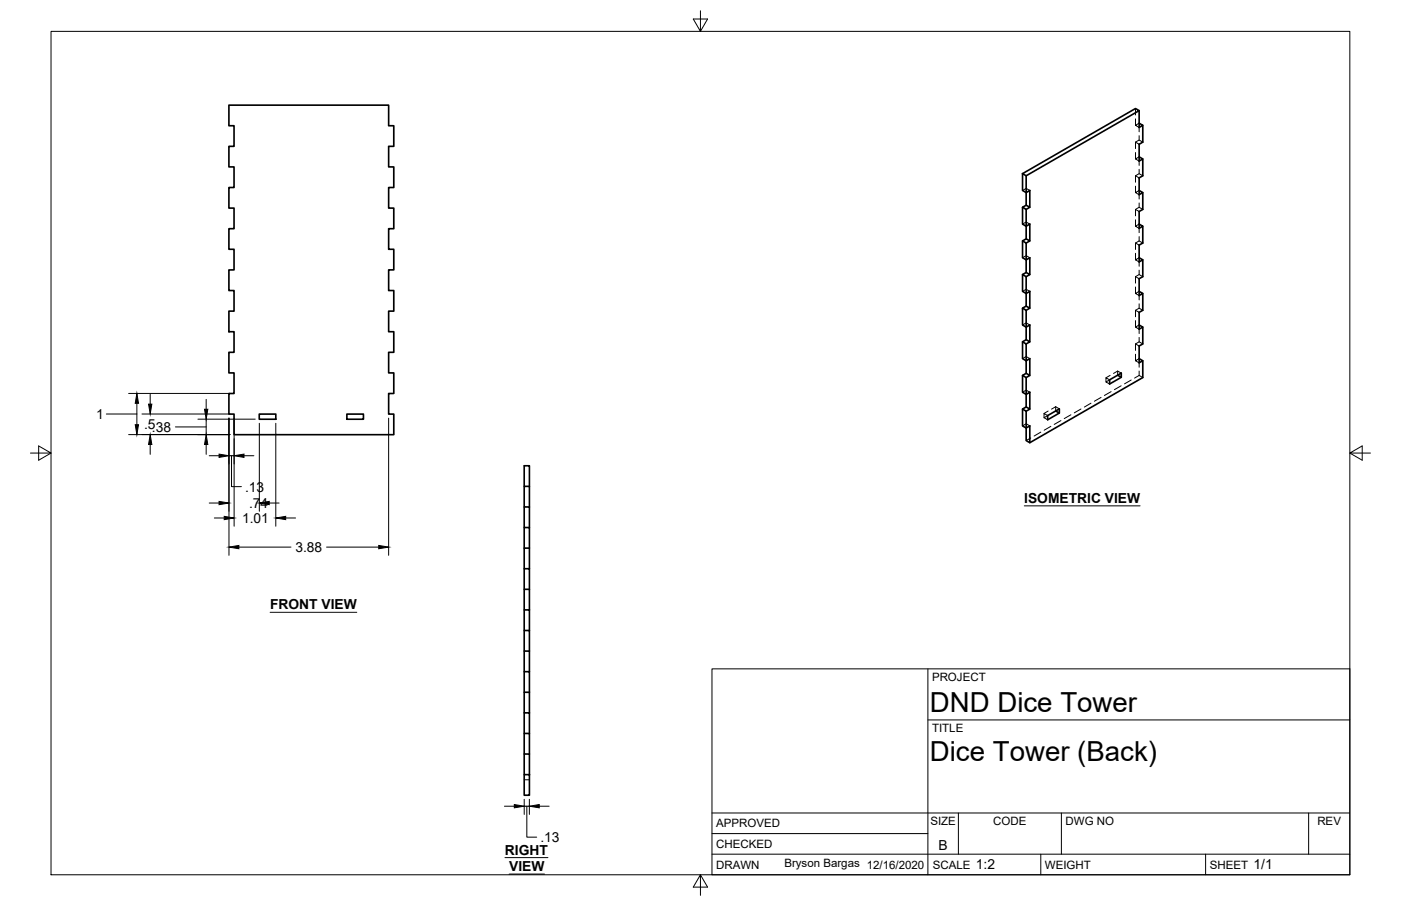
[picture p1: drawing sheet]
<svg xmlns="http://www.w3.org/2000/svg" width="432mm" height="279mm" viewBox="0 0 432 279" stroke-linecap="round" stroke-linejoin="round" font-family="sans-serif">
<!-- layer: Visible -->
<g fill="none" stroke="#000" stroke-width=".51">
<path d="M70.5 32.4h49.3v6.4h1.6v6.3h-1.6v6.4h1.6v6.3h-1.6v6.4h1.6v6.3h-1.6v6.4h1.6v6.3h-1.6v6.4h1.6v6.3h-1.6v6.4h1.6v6.3h-1.6v6.4h1.6v6.3h-1.6v6.4h1.6v6.3h-49.3v-6.3h-1.6v-6.4h1.6v-6.3h-1.6v-6.4h1.6v-6.3h-1.6v-6.4h1.6v-6.3h-1.6v-6.4h1.6v-6.3h-1.6v-6.4h1.6v-6.3h-1.6v-6.4h1.6v-6.3h-1.6v-6.4h1.6v-6.3h-1.6zM351.1 34.1v5.2l1.1-.6-1.1-.7M352.2 38.7v5.1l-1.1 .7v5.2l1.1-.7-1.1-.6M315.2 53.6l34.8-20.1 1.1 .6-34.8 20.1zM315.2 53.6v5.1l1.1 .7 1.1-.7v5.2M316.3 54.2v9.1l1.1 .6-1.1 .7M352.2 59.4v5.2l-1.1 .6v5.2l1.1-.6-1.1-.7M352.2 49v5.2l-1.1 .7v5.1l1.1-.6-1.1-.7M315.2 63.9v5.2l1.1 .7 1.1-.7v5.2M315.2 74.3v5.2l1.1 .6 1.1-.6v5.2M316.3 63.3l-1.1 .6 1.1 .7v9.1l1.1 .6-1.1 .7M316.3 73.7l-1.1 .6 1.1 .7v9l1.1 .7-1.1 .6"/>
<path d="M352.2 69.8v5.2l-1.1 .6v5.2l1.1-.7-1.1-.6M315.2 84.7v5.2l1.1 .6 1.1-.6v5.1M315.2 95v5.2l1.1 .7 1.1-.7v5.2M316.3 84l-1.1 .7 1.1 .6v9.1l1.1 .6-1.1 .7M316.3 94.4l-1.1 .6 1.1 .7v9.1l1.1 .6-1.1 .7M352.2 90.5v5.2l-1.1 .6v5.2l1.1-.6-1.1-.7M352.2 80.1v5.2l-1.1 .7v5.1l1.1-.6-1.1-.6M315.2 115.8v5.2l1.1 .6 1.1-.6v5.2M315.2 105.4v5.2l1.1 .7 1.1-.7v5.2M316.3 104.8l-1.1 .6 1.1 .7v9l1.1 .7-1.1 .6M316.3 115.1l-1.1 .7 1.1 .6v9.1l1.1 .7-1.1 .6M344.5 115.7l1.1 .7v-1.3l-3.6 2v1.3l3.6-2"/>
<path d="M352.2 111.3v5.1l-34.8 20.1-1.1-.6v-9.1l-1.1-.6 1.1-.7M352.2 100.9v5.2l-1.1 .6v5.2l1.1-.6-1.1-.7M79.9 127.7h5.1v1.6h-5.1zM106.9 127.7h5.1v1.6h-5.1zM315.2 126.2v5.1l1.1 .7 1.1-.7v5.2M325.4 126.7l1.1 .7-3.6 2.1v-1.3l3.6-2.1v1.3M161.6 156.3v6.4h1.6v6.3M161.6 150v6.3h1.6v6.4M163.2 150v-6.4h-1.6v6.4h1.6v6.3M161.6 175.4v6.3h1.6v6.4M161.6 169v6.4h1.6v6.3M161.6 162.7v6.3h1.6v6.4"/>
<path d="M161.6 194.4v6.4h1.6v6.3M161.6 188.1v6.3h1.6v6.4M161.6 181.7v6.4h1.6v6.3M161.6 219.8v6.4h1.6v6.3M161.6 213.5v6.3h1.6v6.4M161.6 207.1v6.4h1.6v6.3M161.6 200.8v6.3h1.6v6.4M161.6 238.9h1.6v6.3h-1.6zM161.6 226.2v6.3h1.6v6.4M161.6 232.5v6.4"/>
</g>
<!-- layer: Hidden -->
<g fill="none" stroke="#000" stroke-width=".31">
<path d="M350 33.5v2M350 36.7v2M351.1 38l-1.1 .7 1.1 .6v1.3M315.2 58.7l1.1-.6 1.1 .6M350 54.2l1.1-.6 1.1 .6M350 43.8l1.1-.6 1.1 .6M350 43.8v2M350 47v2M350 54.2v2M350 57.4v2M350 54.2l1.1 .7M350 43.8l1.1 .7"/>
<path d="M351.1 58.7l-1.1 .7 1.1 .6v1.4M351.1 48.4l-1.1 .6 1.1 .7v1.3M351.1 41.8v1.4M351.1 52.2v1.4M315.2 69.1l1.1-.6 1.1 .6M315.2 79.5l1.1-.7 1.1 .7M350 75l1.1-.7 1.1 .7M350 64.6l1.1-.7 1.1 .7M350 64.6v2M350 67.8v2M350 75v1.9M350 78.1v2"/>
<path d="M350 75l1.1 .6M350 64.6l1.1 .6M351.1 79.5l-1.1 .6 1.1 .7v1.3M351.1 69.1l-1.1 .7 1.1 .6v1.4M351.1 62.6v1.3M351.1 73v1.3M315.2 89.9l1.1-.7 1.1 .7M350 95.7l1.1-.7 1.1 .7M350 85.3l1.1-.6 1.1 .6M350 85.3v2M350 88.5v2M350 95.7v2"/>
<path d="M350 98.9v2M350 95.7l1.1 .6M350 85.3l1.1 .7M351.1 89.9l-1.1 .6 1.1 .6v1.4M351.1 83.3v1.4M351.1 93.7v1.3M315.2 100.2l1.1-.6 1.1 .6M315.2 110.6l1.1-.7 1.1 .7M340.9 117.8v-1.3l1.1 .6-1.1 .7 1.1 .6M342.2 115.8l-1.3 .7M344.5 114.4v1.3M345.5 119l-2 1.2"/>
<path d="M345.6 115.1l-1.1-.7-1.3 .8M348.6 117.2l-2 1.2M350 106.1l1.1-.7 1.1 .7M350 106.1v2M350 109.2v2.1M350 106.1l1.1 .6M351.1 110.6l-1.1 .7 1.1 .6v1.3M351.1 100.2l-1.1 .7 1.1 .6v1.4M351.1 115.8l-1.4 .8M351.1 115.8l1.1 .6M351.1 104.1v1.3M351.1 114.4v1.4"/>
<path d="M315.2 121l1.1-.7 1.1 .7M315.2 131.3l1.1-.6 1.1 .6M317.7 135.1l-1.4 .8M320.8 133.3l-2.1 1.2M321.8 128.8v-1.3l1.1 .7-1.1 .6 1.1 .7M323 126.8l-1.2 .7M323.9 131.5l-2.1 1.2M325.4 125.4l-1.3 .8M325.4 125.4l1.1 .7M325.4 125.4v1.3M327 129.7l-2.1 1.2M330.1 127.9l-2.1 1.2"/>
<path d="M333.2 126.1l-2.1 1.2M336.3 124.3l-2.1 1.2M339.4 122.6l-2.1 1.1M342.5 120.8l-2.1 1.2M161.6 240.5h1.6"/>
</g>
<!-- layer: Border -->
<path d="M15.7 9.7h400.3v260.1h-400.3zM215.9 3.3v6.4l-2.2-3.8h4.4l-2.2 3.8M9.4 139.7h6.3l-3.8-2.2v4.4l3.8-2.2M416 139.7l3.8 2.2v-4.4l-3.8 2.2h6.4M215.9 269.8l2.2 3.8h-4.4l2.2-3.8v6.3" fill="none" stroke="#000" stroke-width=".31"/>
<!-- layer: Titleblock -->
<path d="M219.4 206.3h196.6v63.5h-196.6zM286 206.3v63.5M286 222h130M219.4 257.1h66.6M219.4 250.7h196.6M295.4 250.7v12.7M327.1 250.7v12.7M403.3 250.7v12.7M219.4 263.4h196.6M320.8 263.4v6.4M371.6 263.4v6.4" fill="none" stroke="#000" stroke-width=".31"/>
<!-- layer: Dimensions -->
<g fill="none" stroke="#000" stroke-width=".31">
<path d="M32.8 127.7h9.4M39.6 134h31.3M39.6 121.3h31.3M42.2 124.4v6.6M43.8 127.7h27.1M46.3 121.6v3M46.3 137.1v3M54.1 131.7h9.4M61 129.3h17.7M63.5 123.2v3M63.5 129.3v4.7M63.5 137.1v3"/>
<path d="M70.6 128.9v42.4M72.2 128.9v33.4M79.9 130.5v27.2M85 130.5v31.8M119.8 128.9v42.4M64.5 140.5h3M64.5 155.1h3M66.1 159.7h3M70.6 140.5h1.6M71.4 140.5v9.6h3M75.2 140.5h3.1M83 155.1h3"/>
<path d="M88.1 159.7h3M73.6 168.7h16.1M100.6 168.7h16.1M155.5 248.6h3M161.6 246.5v4.7M161.6 248.6h1.6M162.4 248.6v9.6h3M163.2 246.5v4.7M166.2 248.6h3"/>
</g>
<g fill="#000" stroke="#000" stroke-width=".31">
<path d="M41.7 131h1l-.5 3zM42.2 121.3l.5 3.1h-1zM46.3 134l.5 3.1h-1zM45.8 124.6h1l-.5 3.1zM63.5 134l.6 3.1h-1.1zM63 126.2h1.1l-.6 3.1zM67.5 140l3.1 .5-3.1 .6zM67.5 154.6l3.1 .5-3.1 .5zM69.1 159.2l3.1 .5-3.1 .6zM72.2 140.5l3-.5v1.1zM79.9 155.1l3.1-.5v1zM85 159.7l3.1-.5v1.1z"/>
<path d="M70.6 168.7l3-.5v1zM116.7 168.2l3.1 .5-3.1 .5zM158.5 248.1l3.1 .5-3.1 .5zM163.2 248.6l3-.5v1z"/>
</g>
<!-- layer: Annotations -->
<path d="M315.7 156h35.7M83.2 188.8h26.8M155.6 264.5h13.3M156.9 269.6h10.9" fill="none" stroke="#000" stroke-width=".31"/>
<g font-size="8.5">
<text x="286.6" y="219.5">DND Dice Tower</text>
<text x="286.6" y="234.6">Dice Tower (Back)</text>
</g>
<g font-size="4.3">
<text x="29.7" y="129.2">1</text>
<text x="44.4" y="132.4">.5.38</text>
<text x="75.5" y="151.6">.13</text>
<text x="315.7" y="155.1">ISOMETRIC VIEW</text>
<text x="74.6" y="161.2">1.01</text>
<text x="76.8" y="156.7">.74</text>
<text x="91" y="170.2">3.88</text>
<text x="83.2" y="187.9">FRONT VIEW</text>
<text x="155.6" y="263.6">RIGHT</text>
<text x="166.6" y="259.7">.13</text>
<text x="289.2" y="262.1">B</text>
<text x="156.9" y="268.6">VIEW</text>
<text x="300.8" y="268.1">1:2</text>
<text x="386.4" y="268.1">1/1</text>
</g>
<g font-size="3.5">
<text x="287.3" y="210.1">PROJECT</text>
<text x="287.3" y="225.8">TITLE</text>
<text x="220.7" y="255.2">APPROVED</text>
<text x="286.7" y="254.5">SIZE</text>
<text x="306.1" y="254.5">CODE</text>
<text x="328.4" y="254.5">DWG NO</text>
<text x="406" y="254.5">REV</text>
<text x="220.7" y="261.5">CHECKED</text>
<text x="220.7" y="267.9">DRAWN</text>
<text x="241.7" y="267.5">Bryson Bargas 12/16/2020</text>
<text x="287.5" y="267.9">SCALE</text>
<text x="322.1" y="267.9">WEIGHT</text>
<text x="372.9" y="267.9">SHEET</text>
</g>
</svg>
